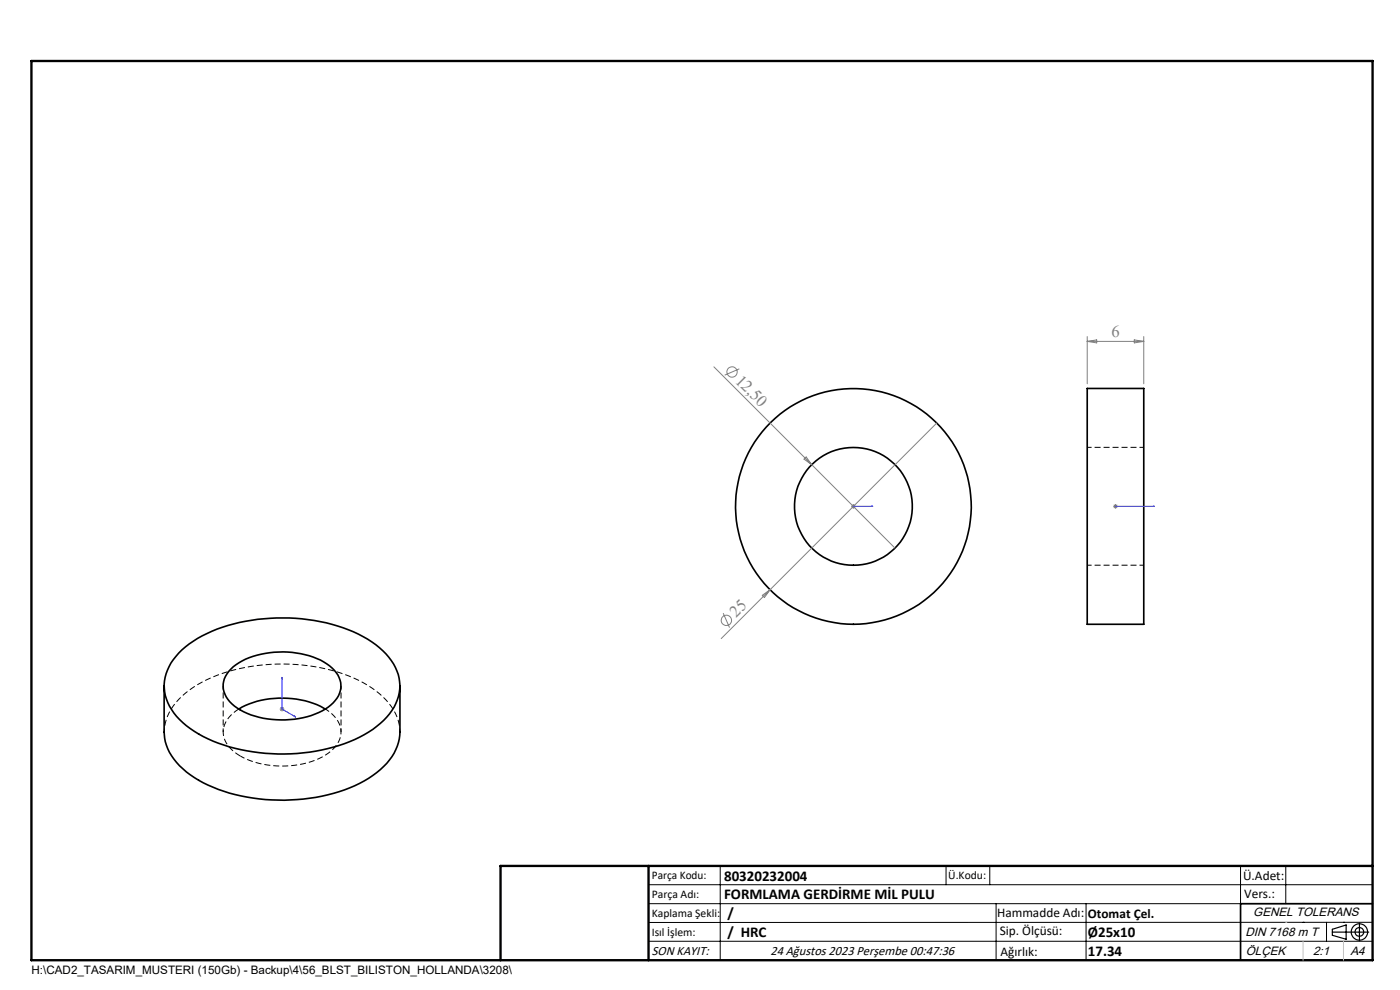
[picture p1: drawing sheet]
<svg xmlns="http://www.w3.org/2000/svg" width="297mm" height="210mm" viewBox="0 0 297 210" stroke-linecap="round" stroke-linejoin="round" font-family="sans-serif">
<g fill="none" stroke="#000" stroke-width=".35">
<path d="M230.6 82.4h12v50h-12zM38.6 137.9a29.7 29.7 0 0 1 17.4-6.6 37.6 37.6 0 0 1 22 4.3 13.4 13.4 0 0 1 6.7 8.3 10.5 10.5 0 0 1-4.8 10.2 33 33 0 0 1-19.6 5.8 35.6 35.6 0 0 1-19.1-4.8 12.3 12.3 0 0 1-6.3-9.1 10.4 10.4 0 0 1 3.7-8.1zM34.8 145.5v9.8a11 11 0 0 0 4.7 8.5 32.8 32.8 0 0 0 19.5 5.9 35.9 35.9 0 0 0 19.2-4.6 12.9 12.9 0 0 0 6.6-9.1v-10.5M49.5 141.5a17.6 17.6 0 0 1 12.5-3.1 14.4 14.4 0 0 1 8.9 3.8 4.8 4.8 0 0 1-.7 7.3 17.8 17.8 0 0 1-13.4 3 12.7 12.7 0 0 1-8.5-4.2 4.8 4.8 0 0 1 1.2-6.8zM50.7 150.4a19.2 19.2 0 0 1 18.3 0M291.2 191.7h-28v12"/>
<circle cx="181" cy="107.4" r="12.5"/>
<circle cx="181" cy="107.4" r="25"/>
</g>
<path d="M242.7 94.9h-12M230.7 119.9h12M51 160.4a19.2 19.2 0 0 0 18.6-.6 5 5 0 0 0 2.1-6.8l-1.2-1.5-1.5-1.1" fill="none" stroke="#000" stroke-width=".21" stroke-dasharray="1.3 .6" stroke-dashoffset=".3" stroke-linecap="butt"/>
<path d="M47.3 145.5v9.8M72.3 155.3v-9.8M84.8 155.3a11 11 0 0 0-5.1-8.8 33.5 33.5 0 0 0-19.7-5.6 34.5 34.5 0 0 0-19.8 5.5 11.4 11.4 0 0 0-5.4 8.9" fill="none" stroke="#000" stroke-width=".21" stroke-dasharray="1.3 .6" stroke-dashoffset=".5" stroke-linecap="butt"/>
<path d="M50.7 150.4a5.8 5.8 0 0 0-3.3 5.6 6.6 6.6 0 0 0 3.6 4.4" fill="none" stroke="#000" stroke-width=".21" stroke-dasharray="1.3 .6" stroke-linecap="butt"/>
<g fill="none" stroke="#808080" stroke-width=".21">
<path d="M151.4 77.8l20.8 20.8M156.8 78.2l-3.1 1.4M230.6 71.4v10M230.6 72.4h12M230.6 72.4l2.1-.3v.6zM240.6 72.1l2 .3-2 .3zM242.6 71.4v10M170.6 97.4l.4-.5 1.2 1.7zM172.2 98.6l17.7 17.7M198.7 89.7l-45.7 45.8M180.6 107.4h.9M180.7 107.1l.7 .7"/>
<path d="M181 106.9v1M236.1 107.4h1M236.3 107.1l.7 .7M236.6 106.9v1M237 107.1l-.7 .7M153.4 130.1l1.4 3M161.7 126.3l1.7-1.2-1.2 1.6zM59.3 150.4h1M59.5 150.1l.7 .7M59.8 149.9v1M60.2 150.1l-.7 .7"/>
<circle cx="155.3" cy="78.9" r="1.09"/>
<circle cx="154.1" cy="131.6" r="1.09"/>
</g>
<g fill="none" stroke="#000" stroke-width=".25">
<path d="M282.6 197.7h7.8M282.6 197.1l3-.9v3l-3-.8zM288.4 195.8v3.8M106.2 203.7h185"/>
<circle cx="288.4" cy="197.7" r="1.74"/>
<circle cx="288.4" cy="197.7" r=".93"/>
</g>
<path d="M180.9 107.4h.3zM181 107.4h.1M181 107.4h4.2M185.2 107.4h-.4h.4M236.5 107.4h.2zM236.6 107.4h.1M236.6 107.4h8.4M245 107.4h-.5h.5M59.8 143.6l.1 .4-.1-.1zM59.8 143.6v6.8l3 1.7M62.5 151.9l.3 .2-.3-.1z" fill="none" stroke="#00f" stroke-width=".21"/>
<g fill="none" stroke="#000" stroke-width=".21">
<path d="M137.6 187.7h153.6M137.6 191.7h153.6M137.6 199.7h153.6M152.8 183.7v20M200.7 183.7v4M210 183.7v4M211.3 191.7v12M230.4 191.7v12M263.2 183.7v20M272.8 183.7v8M276.4 195.6h.1M281.4 195.6v4.1"/>
<path d="M285 195.6h.1M291.2 195.6l-153.6 .1"/>
</g>
<path d="M6.7 12.9h284.5v190.8h-284.5zM137.6 183.7v20M291.2 183.7h-185v20" fill="none" stroke="#000" stroke-width=".5"/>
<path d="M276.4 199.7v4M285 199.7v4" fill="none" stroke="#c0c0c0" stroke-width=".21"/>
<path d="M272.8 195.6h.1" fill="none" stroke="#c0c0c0" stroke-width=".25"/>
<g fill="#00f">
<path d="M184.8 107.4h.4zM180.9 107.4h.3z"/>
<path d="M62.5 151.9l.3 .2-.3-.1zM59.8 143.6l.1 .4-.1-.1z"/>
<path d="M236.5 107.4h.2zM244.5 107.4h.5z"/>
</g>
<g font-size="3.5" fill="#808080">
<text x="235.8" y="71.6">6</text>
<text x="155.8" y="80.9" transform="rotate(45 155.8 80.9)">12,50</text>
<text x="156.2" y="131.1" transform="rotate(-45 156.2 131.1)">25</text>
</g>
<g font-size="3.2">
<text x="153.6" y="190.8">FORMLAMA GERDİRME MİL PULU</text>
<text x="153.6" y="186.8">80320232004</text>
<text x="154.3" y="194.8">/</text>
<text x="154.3" y="198.8">/ HRC</text>
<text x="230.8" y="198.7">Ø25x10</text>
<text x="230.8" y="202.8">17.34</text>
</g>
<g font-size="2.8">
<text x="263.7" y="186.7">Ü.Adet:</text>
<text x="263.9" y="190.5">Vers.:</text>
<text x="211.5" y="194.5">Hammadde Adı:</text>
<text x="230.8" y="194.7">Otomat Çel.</text>
<text x="138.3" y="202.6">SON KAYIT:</text>
<text x="163.4" y="202.6">24 Ağustos 2023 Perşembe 00:47:36</text>
<text x="212.1" y="198.4">Sip. Ölçüsü:</text>
<text x="212.2" y="202.7">Ağırlık:</text>
</g>
<g font-size="2.6">
<text x="265.9" y="194.4">GENEL TOLERANS</text>
<text x="264.2" y="198.5">DIN 7168 m T</text>
<text x="264.3" y="202.6">ÖLÇEK</text>
<text x="278.5" y="202.6">2:1</text>
<text x="286.5" y="202.6">A4</text>
</g>
<g font-size="2.5">
<text x="138.3" y="186.4">Parça Kodu:</text>
<text x="138.3" y="190.5">Parça Adı:</text>
<text x="201.2" y="186.5">Ü.Kodu:</text>
<text x="138.3" y="194.5">Kaplama Şekli:</text>
<text x="138.3" y="198.6">Isıl İşlem:</text>
<text x="6.7" y="206.7">H:\CAD2_TASARIM_MUSTERI (150Gb) - Backup\4\56_BLST_BILISTON_HOLLANDA\3208\</text>
</g>
</svg>
